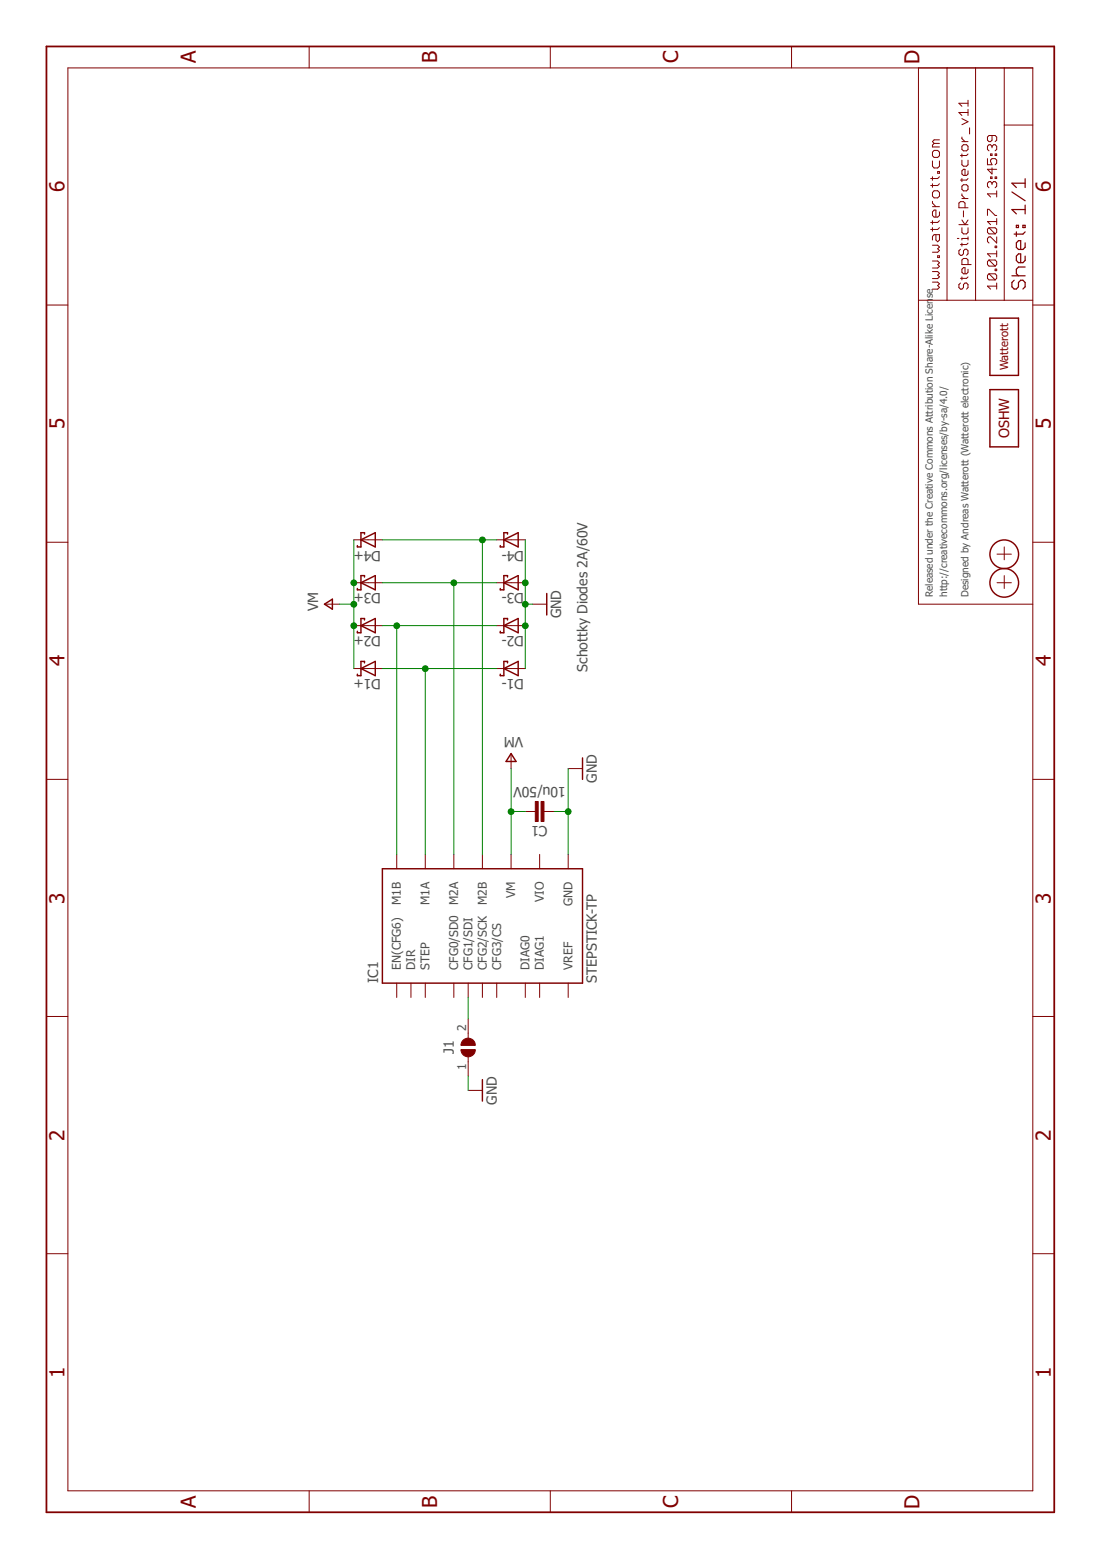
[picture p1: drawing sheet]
<svg xmlns="http://www.w3.org/2000/svg" width="210mm" height="297mm" viewBox="0 0 210 297" stroke-linecap="round" stroke-linejoin="round" font-family="sans-serif">
<g fill="none" stroke="#800000" stroke-width=".19">
<path d="M12.9 12.9h183.8v271h-183.8zM58.9 8.8v4.1M104.8 8.8v4.1M150.8 8.8v4.1M174.9 12.9v102.1h21.8M180.4 12.9v44.3M184.4 19.1v1.1M184.4 19.7h-1.8l.6 .5M185.8 12.9v44.3M191.3 12.9v44.3M177.6 30.6v1l.3 .4h.7l.3-.4v-1M177.6 33.7v.6"/>
<path d="M177.6 35v.7M177.6 38.3v.4l.7 .6M177.6 39.3h1.3M177.9 36.3h.7l.3 .4v.6l-.3 .4h-.7l-.3-.4v-.6zM177.9 28.6h.7l.3 .4v.7l-.3 .3h-.7l-.3-.3v-.7zM177.9 27.3l-.3 .3v.4h1.3M177.9 27.3h1M178.6 32.7h.3v.3h-.3zM178.9 33.7l-.3 .3h-1.3M178.9 35l-.3 .3h-1.3M178.9 26.6h-1l-.3 .4 .3 .3M183.2 27.9l.3-.3h.6l.3 .3v.5l-.3 .3h-.6l-.3-.3z"/>
<path d="M183.2 30.5v.9l.3 .2h.6l.3-.2v-.9M183.2 35.5l.3-.3h.6l.3 .3v.5l-.3 .3h-.6l-.3-.3zM183.2 26.1v.3l.6 .6M183.2 29.3v.6M183.2 34v.6M183.2 36.9v.3l.6 .6M183.2 37.8h1.2M183.2 27h1.2M183.2 22.6l1.2 .6-1.2 .5M183.8 39.6v-.9l-.3-.3h-.6l-.3 .3v.9h1.8M184.4 20.8v1.2M184.4 32.5v.6l-.3 .3h-.6l-.3-.3v-.6l.3-.3h.3v1.2"/>
<path d="M184.4 34l-.3 .3h-1.2M184.4 29.3l-.3 .3h-1.2M184.4 21.4h-1.8l.6 .6M184.7 24.3v1.2M188.1 30.2v1.2h.9l-.3-.6v-.3l.3-.3h.5l.3 .3v.6l-.3 .3M188.7 29.3h.3v.3h-.3zM188.7 33.7h.3v.3h-.3zM189 32v1.1l-.9-.9h1.7M189 27.9l-.3-.3h-.3l-.3 .3v.5l.3 .3M189 27.9l.3-.3h.2l.3 .3v.5l-.3 .3M189 25.8v.9l-.3 .3h-.3l-.3-.3v-.6l.3-.3h1.1l.3 .3v.6l-.3 .3M189 34.9l.3-.3h.2l.3 .3v.6l-.3 .3"/>
<path d="M189 34.9l-.3-.3h-.3l-.3 .3v.6l.3 .3M189 27.9v.3M189 34.9v.3M189.5 29.3h.3v.3h-.3zM189.5 33.7h.3v.3h-.3zM189.8 36.3v1.2M189.8 36.9h-1.7l.6 .6M191.3 23.8h5.4M8.8 58.1h4.1M174.9 57.2h21.8M177.6 53.7h1l.3 .3-.3 .4 .3 .3-.3 .4h-1M177.6 51.7h1l.3 .3-.3 .4 .3 .3-.3 .3h-1"/>
<path d="M177.6 49.7h1l.3 .3-.3 .4 .3 .3-.3 .3h-1M177.6 46.7h1l.3 .3-.3 .4 .3 .3-.3 .3h-1M177.6 42v.7M177.6 43.3v.7M178.3 44.7v1l.3 .3 .3-.3v-1h-1l-.3 .3v.7M178.6 48.7h.3v.3h-.3zM178.9 42l-.3 .4h-1.3M178.9 40.3v.7l-.3 .3h-.7l-.3-.3v-.7l.3-.3h.4v1.3M178.9 43.3l-.3 .4h-1.3M182.4 45.4h.2M182.6 42.8h1.8M182.9 53.9l-.3 .3v.6l.3 .3h.3l.3-.3v-.6l.3-.3h.3l.3 .3v.6l-.3 .3"/>
<path d="M182.9 47.5l-.3 .3v.5l.3 .3h.3l.3-.3v-.5l.3-.3h.3l.3 .3v.5l-.3 .3M183.2 43.4v.8l.3 .3h.6l.3-.3v-.8M183.2 46.3v.6M183.2 52.7v.6M183.2 41.9l.6 .9 .6-.9M183.5 40.2v1.1M184.4 45.1v.6M184.4 50.4v-.9l-.3-.3h-.6l-.3 .3v.9h1.8M184.4 51.3v.5l-.3 .3h-.6l-.3-.3v-.5l.3-.3h.3v1.1M184.4 52.7l-.3 .3h-1.2M184.4 45.4h-1.2v.3M184.4 46.3l-.3 .3h-1.2"/>
<path d="M188.1 41v-1.1h.3l1.1 1.1h.3M188.4 52.1h1.1l.3 .3v.6l-.3 .3M188.4 43.4l-.3 .2v.6l.3 .3h1.1M188.4 43.4h1.1l.3 .2v.6l-.3 .3M188.4 49.5h1.1l.3 .3v.6l-.3 .3M188.4 52.1l-.3 .3v.6l.3 .3h1.1M188.4 49.5l-.3 .3v.6l.3 .3h1.1M188.4 52.1l1.1 1.2M188.4 49.5l1.1 1.2M188.4 43.4l1.1 1.1M189.5 46.9h.3v.3h-.3zM189.5 51.2h.3v.3h-.3z"/>
<path d="M189.8 54.5h-1.7l.6 .6M189.8 41.6v1.2M189.8 45.1v1.2l-1.1-1.2h-.3l-.3 .3v.6l.3 .3M189.8 47.8v1.1M189.8 53.9v1.2M189.8 48.3h-1.7l.6 .6M189.8 42.2h-1.7l.6 .6M196.7 58.1h4.1M8.8 103.3h4.1M61.9 115h2.8M67.4 111h5.4M67.4 119.1h5.4"/>
<path d="M67.4 102.8h5.4M94.6 111h5.5M94.6 119.1h5.5M94.6 102.8h5.5M101.4 115h2.7M189.9 111h2.7M189.9 105.5h2.7M191.3 104.1v2.5M191.3 109.6v2.5M196.7 103.3h4.1M67.4 127.3h5.4M94.6 127.3h5.5"/>
<path d="M8.8 148.4h4.1M97.3 143.6v2.7M100.1 154.5h1.9M103.6 154.5h1.9M108.2 146.3h2.8M196.7 148.4h4.1M75.6 162.7v2.7M81 162.7v2.7M86.4 162.7v2.7M91.9 162.7v2.7M97.3 162.7v2.7M102.8 162.7v2.7"/>
<path d="M108.2 162.7v2.7M8.8 193.5h4.1M75.6 187.2v2.7M78.3 187.2v2.7M81 187.2v2.7M86.4 187.2v2.7M89.2 187.2v2.7M89.2 194v3.7M91.9 187.2v2.7M94.6 187.2v2.7M100.1 187.2v2.7M102.8 187.2v2.7"/>
<path d="M108.2 187.2v2.7M196.7 193.5h4.1M89.2 201.2v3.7M89.2 207.6h2.7M8.8 238.7h4.1M196.7 238.7h4.1M58.9 283.9v4.1M104.8 283.9v4.1M150.8 283.9v4.1"/>
</g>
<g fill="none" stroke="#800000" stroke-width=".28">
<path d="M188.6 74.2h5.4v10.9h-5.4zM188.6 60.6h5.4v10.9h-5.4zM61.8 115l1.5-.9v1.9zM68.7 102.8l2.8-1.4v2.7zM68.7 111l2.8-1.4v2.7zM68.7 119.1l2.8-1.3v2.7zM69.4 101.7v-.3h-.7v2.7h-.6v-.2M69.4 109.9v-.3h-.7v2.7h-.6v-.2M69.4 118v-.2h-.7v2.7h-.6v-.3M96 102.8l2.7-1.4v2.7zM96 111l2.7-1.4v2.7zM96 119.1l2.7-1.3v2.7z"/>
<path d="M96.7 118v-.2h-.7v2.7h-.7v-.3M96.7 109.9v-.3h-.7v2.7h-.7v-.2M96.7 101.7v-.3h-.7v2.7h-.7v-.2M104.1 113v4.1M68.7 127.3l2.8-1.4v2.8zM69.4 126.2v-.3h-.7v2.8h-.6v-.3M96 127.3l2.7-1.4v2.8zM96.7 126.2v-.3h-.7v2.8h-.7v-.3M97.3 143.5l1 1.5h-1.9zM111 144.3v4.1M72.8 165.4h38.2v21.8h-38.2zM91.9 205.6v4.1"/>
<circle cx="191.3" cy="111" r="2.73"/>
<circle cx="191.3" cy="105.5" r="2.73"/>
</g>
<path d="M8.8 8.8h192v279.2h-192z" fill="none" stroke="#800000" stroke-width=".34"/>
<g fill="none" stroke="#800000" stroke-width=".23">
<path d="M192.7 36.6l2.6 1.6M195.3 39.9h-2.6l.9 .8M195.3 34v1.7M195.3 39.1v1.6M195.3 34.9h-2.6l.9 .8M192.7 52.5h2.6M193.2 53.4l-.5 .4v.8l.5 .4h.4l.4-.4v-.8l.4-.4h.4l.5 .4v.8l-.5 .4M193.6 42.9h.4v.4h-.4zM193.6 44.2v.8M194.8 42.9h.5v.4h-.5zM195.3 46.2v.9l-.5 .4h-.8l-.4-.4v-.9l.4-.4h.4v1.7M195.3 48.8v.8l-.5 .4h-.8l-.4-.4v-.8l.4-.5h.4v1.7"/>
<path d="M195.3 50.8h-1.3l-.4 .5v.8l.4 .4M195.3 44.2l-.5 .4h-1.6"/>
</g>
<g fill="#800000" stroke="#800000" stroke-width=".19">
<path d="M102 152.6h.5v3.8h-.5z"/>
<path d="M103.1 152.6h.5v3.8h-.5z"/>
</g>
<g fill="#800000" stroke="#800000" stroke-width=".19">
<path d="M88.2 198.1a1.37 1.37 0 0 1 1.5-.3 1.37 1.37 0 0 1 .8 1.3h-2.7l.1-.5z" fill-rule="evenodd"/>
<path d="M87.8 199.9h2.7a1.37 1.37 0 0 1-1.3 1.3 1.37 1.37 0 0 1-1.4-1.3z" fill-rule="evenodd"/>
</g>
<g fill="none" stroke="#008000" stroke-width=".19">
<path d="M64.7 115h2.7M67.4 102.8v24.5M72.8 119.1h21.8M72.8 111h21.8M72.8 102.8h21.8M75.6 119.1v43.6M86.4 111v51.7M91.9 102.8v59.9M100.1 102.8v24.5M100.1 115h1.3M72.8 127.3h21.8M81 127.3v35.4"/>
<path d="M97.3 154.5h2.8M97.3 146.3v16.4M105.5 154.5h2.7M108.2 146.3v16.4M89.2 189.9v4.1M89.2 204.9v2.7"/>
</g>
<g fill="#008000" stroke="#008000" stroke-width=".19">
<circle cx="100.1" cy="119.1" r=".55"/>
<circle cx="100.1" cy="111" r=".55"/>
<circle cx="100.1" cy="115.1" r=".55"/>
<circle cx="108.2" cy="154.5" r=".55"/>
<circle cx="81" cy="127.3" r=".55"/>
<circle cx="75.6" cy="119.1" r=".55"/>
<circle cx="86.4" cy="111" r=".55"/>
<circle cx="91.9" cy="102.8" r=".55"/>
<circle cx="97.3" cy="154.5" r=".55"/>
<circle cx="67.4" cy="119.1" r=".55"/>
<circle cx="67.4" cy="111" r=".55"/>
<circle cx="67.4" cy="115.1" r=".55"/>
</g>
<g font-size="3.9" fill="#800000">
<text x="37.3" y="12.1" transform="rotate(-90 37.3 12.1)">A</text>
<text x="83.2" y="12.1" transform="rotate(-90 83.2 12.1)">B</text>
<text x="129.2" y="12.1" transform="rotate(-90 129.2 12.1)">C</text>
<text x="175.1" y="12.2" transform="rotate(-90 175.1 12.2)">D</text>
<text x="12.3" y="36.6" transform="rotate(-90 12.3 36.6)">6</text>
<text x="200.2" y="36.6" transform="rotate(-90 200.2 36.6)">6</text>
<text x="12.3" y="81.7" transform="rotate(-90 12.3 81.7)">5</text>
<text x="200.2" y="81.7" transform="rotate(-90 200.2 81.7)">5</text>
<text x="12.3" y="126.9" transform="rotate(-90 12.3 126.9)">4</text>
<text x="200.2" y="126.9" transform="rotate(-90 200.2 126.9)">4</text>
<text x="12.3" y="172.1" transform="rotate(-90 12.3 172.1)">3</text>
<text x="200.2" y="172.1" transform="rotate(-90 200.2 172.1)">3</text>
<text x="12.3" y="217.2" transform="rotate(-90 12.3 217.2)">2</text>
<text x="200.2" y="217.2" transform="rotate(-90 200.2 217.2)">2</text>
<text x="12.3" y="262.4" transform="rotate(-90 12.3 262.4)">1</text>
<text x="200.2" y="262.4" transform="rotate(-90 200.2 262.4)">1</text>
<text x="37.3" y="287.1" transform="rotate(-90 37.3 287.1)">A</text>
<text x="83.2" y="287.1" transform="rotate(-90 83.2 287.1)">B</text>
<text x="129.2" y="287.1" transform="rotate(-90 129.2 287.1)">C</text>
<text x="175.1" y="287.2" transform="rotate(-90 175.1 287.2)">D</text>
</g>
<text font-size="2.7" fill="#800000" x="192.2" y="83.5" transform="rotate(-90 192.2 83.5)">OSHW</text>
<g font-size="2.7" fill="#505050">
<text x="72.6" y="104.8" transform="rotate(-180 72.6 104.8)">D4+</text>
<text x="99.8" y="104.8" transform="rotate(-180 99.8 104.8)">D4-</text>
<text x="72.6" y="113" transform="rotate(-180 72.6 113)">D3+</text>
<text x="99.8" y="113" transform="rotate(-180 99.8 113)">D3-</text>
<text x="60.6" y="116.4" transform="rotate(-90 60.6 116.4)">VM</text>
<text x="106.9" y="117.8" transform="rotate(-90 106.9 117.8)">GND</text>
<text x="72.6" y="121.2" transform="rotate(-180 72.6 121.2)">D2+</text>
<text x="99.8" y="121.2" transform="rotate(-180 99.8 121.2)">D2-</text>
<text x="72.6" y="129.3" transform="rotate(-180 72.6 129.3)">D1+</text>
<text x="99.8" y="129.3" transform="rotate(-180 99.8 129.3)">D1-</text>
<text x="111.9" y="127.9" transform="rotate(-90 111.9 127.9)">Schottky Diodes 2A/60V</text>
<text x="99.7" y="140.4" transform="rotate(-180 99.7 140.4)">VM</text>
<text x="107.8" y="149.9" transform="rotate(-180 107.8 149.9)">10u/50V</text>
<text x="113.7" y="149.1" transform="rotate(-90 113.7 149.1)">GND</text>
<text x="104.3" y="157.2" transform="rotate(-180 104.3 157.2)">C1</text>
<text x="72" y="187.2" transform="rotate(-90 72 187.2)">IC1</text>
<text x="113.7" y="187.2" transform="rotate(-90 113.7 187.2)">STEPSTICK-TP</text>
<text x="86.4" y="200.7" transform="rotate(-90 86.4 200.7)">J1</text>
<text x="94.6" y="210.3" transform="rotate(-90 94.6 210.3)">GND</text>
</g>
<g font-size="2.3" fill="#505050">
<text x="76.4" y="172.3" transform="rotate(-90 76.4 172.3)">M1B</text>
<text x="81.8" y="172.3" transform="rotate(-90 81.8 172.3)">M1A</text>
<text x="87.3" y="172.3" transform="rotate(-90 87.3 172.3)">M2A</text>
<text x="92.7" y="172.3" transform="rotate(-90 92.7 172.3)">M2B</text>
<text x="98.2" y="171.1" transform="rotate(-90 98.2 171.1)">VM</text>
<text x="103.6" y="171.8" transform="rotate(-90 103.6 171.8)">VIO</text>
<text x="109" y="172.6" transform="rotate(-90 109 172.6)">GND</text>
<text x="76.4" y="184.7" transform="rotate(-90 76.4 184.7)">EN(CFG6)</text>
<text x="79.1" y="184.7" transform="rotate(-90 79.1 184.7)">DIR</text>
<text x="81.8" y="184.7" transform="rotate(-90 81.8 184.7)">STEP</text>
<text x="87.3" y="184.7" transform="rotate(-90 87.3 184.7)">CFG0/SD0</text>
<text x="90" y="184.7" transform="rotate(-90 90 184.7)">CFG1/SDI</text>
<text x="92.7" y="184.7" transform="rotate(-90 92.7 184.7)">CFG2/SCK</text>
<text x="95.4" y="184.7" transform="rotate(-90 95.4 184.7)">CFG3/CS</text>
<text x="100.9" y="184.7" transform="rotate(-90 100.9 184.7)">DIAG0</text>
<text x="103.6" y="184.7" transform="rotate(-90 103.6 184.7)">DIAG1</text>
<text x="109" y="184.7" transform="rotate(-90 109 184.7)">VREF</text>
<text x="88.8" y="196.4" transform="rotate(-90 88.8 196.4)">2</text>
<text x="88.8" y="203.8" transform="rotate(-90 88.8 203.8)">1</text>
</g>
<text font-size="2.1" fill="#800000" x="192" y="70.5" transform="rotate(-90 192 70.5)">Watterott</text>
<g font-size="1.9" fill="#505050">
<text x="177.7" y="56.8" transform="rotate(-90 177.7 56.8)">se</text>
<text x="177.7" y="113.7" transform="rotate(-90 177.7 113.7)">Released under the Creative Commons At ribution Share-Alike Licen</text>
<text x="180.4" y="113.7" transform="rotate(-90 180.4 113.7)">http://creativecommons.org/licenses/by-sa/4.0/</text>
<text x="184.5" y="113.7" transform="rotate(-90 184.5 113.7)">Designed by Andreas Watterott (Watterott electronic)</text>
</g>
</svg>
